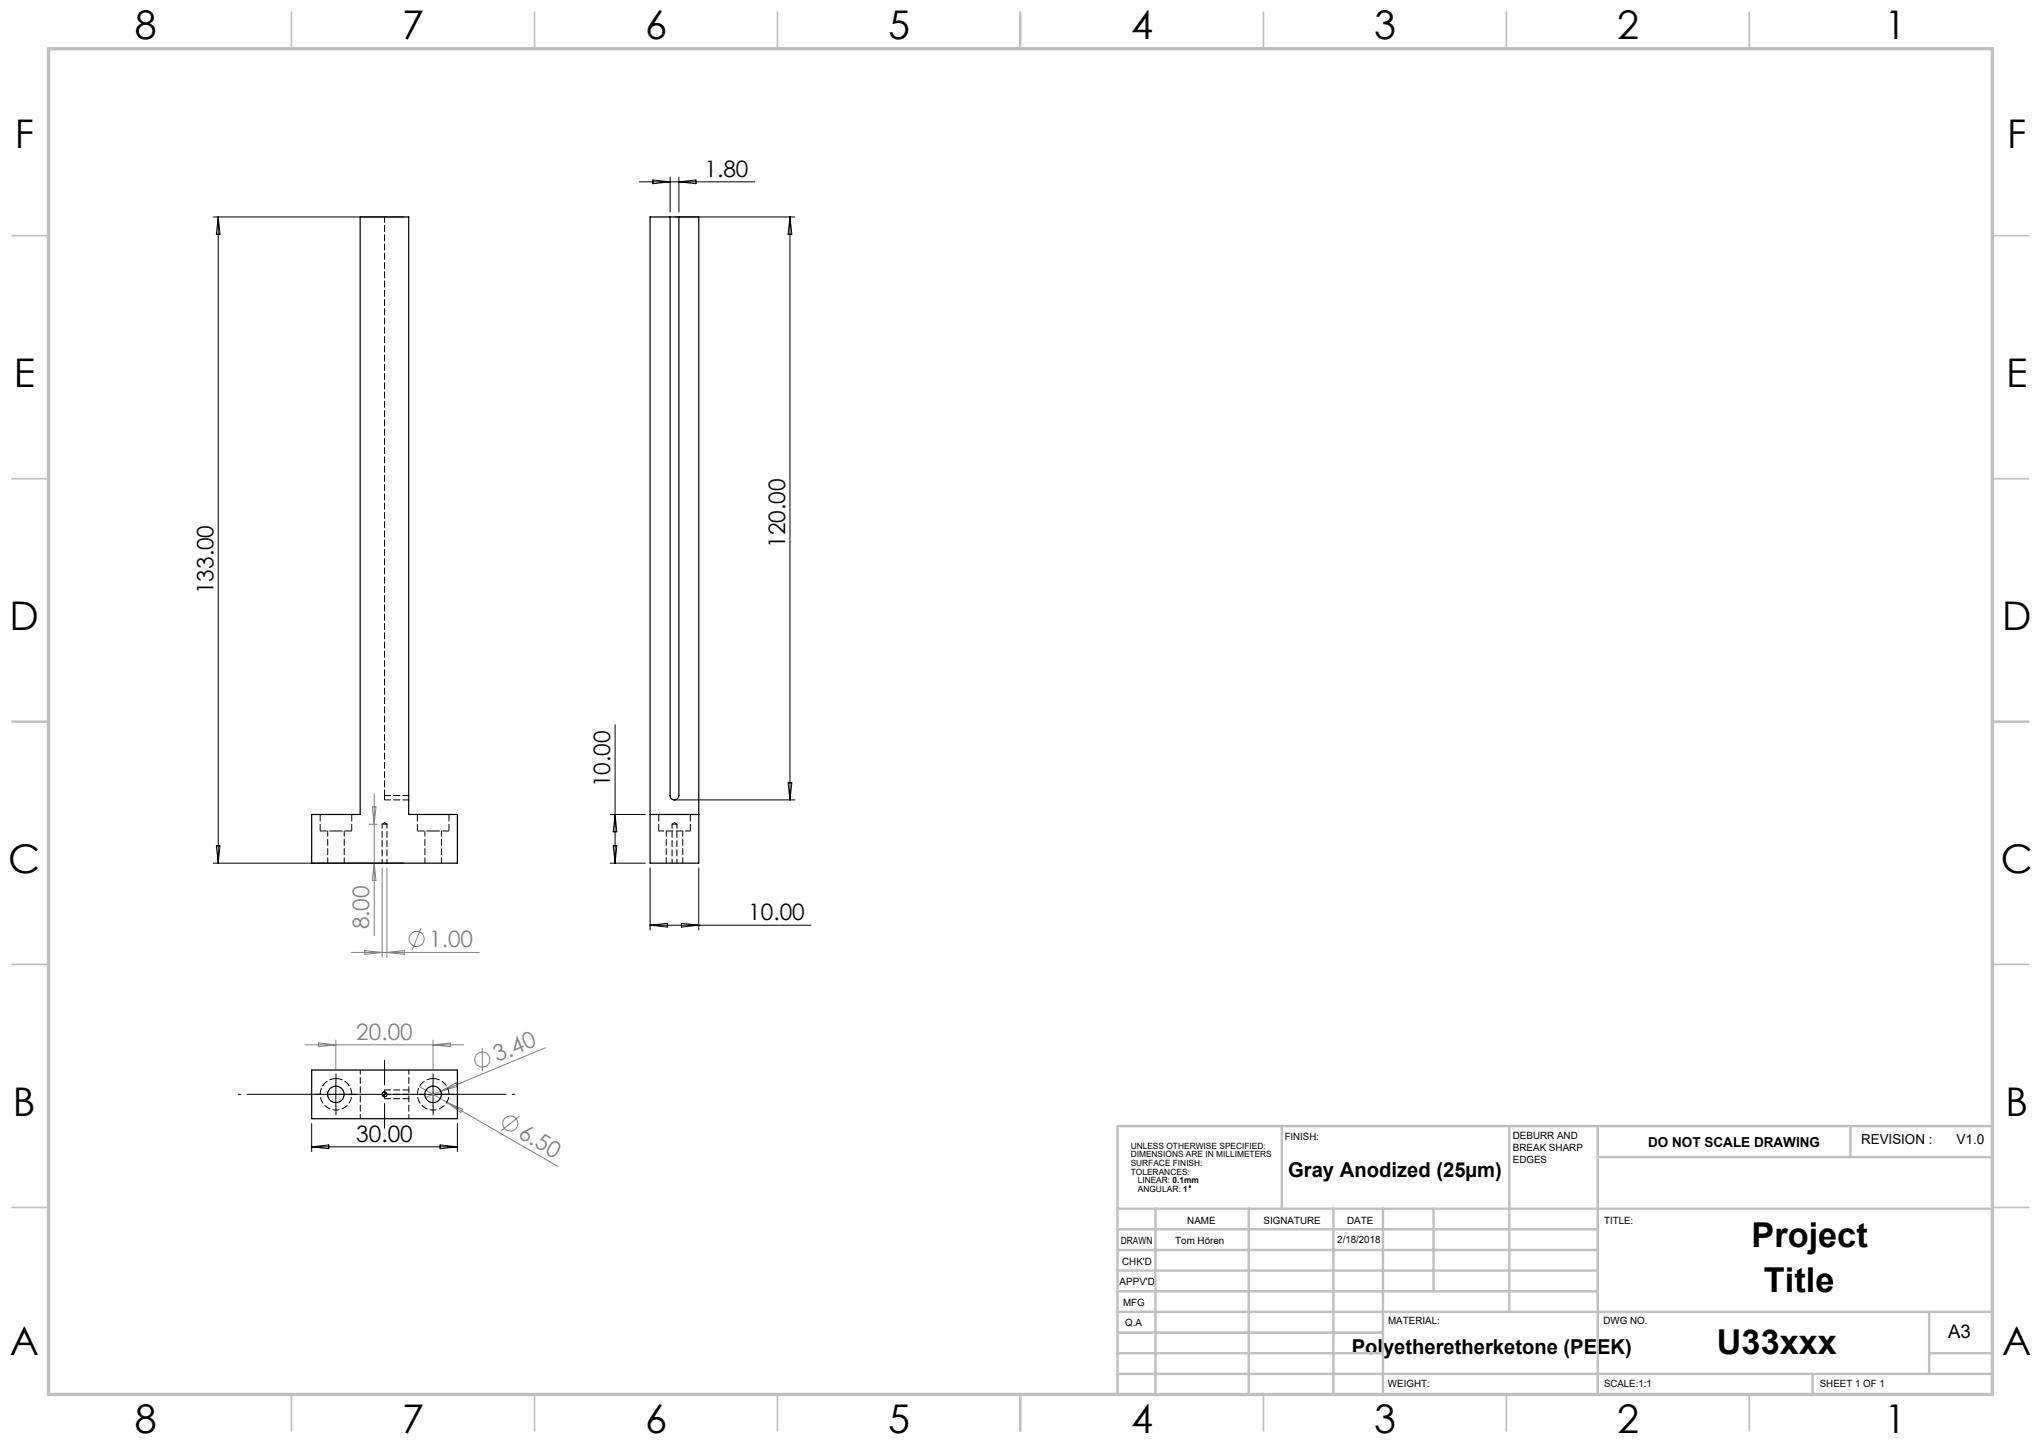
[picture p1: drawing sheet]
<svg xmlns="http://www.w3.org/2000/svg" width="420mm" height="297mm" viewBox="0 0 420 297" stroke-linecap="round" stroke-linejoin="round" font-family="sans-serif">
<g fill="none" stroke="#808080" stroke-width=".21">
<path d="M76 169.6h1.6M76.6 166.1h.8l-.4 3.5zM77 163.3v29.3M77 177.7l.4 3.5h-.8zM78.6 178.6v18.4M79.6 178.6v18.4M72.3 196h26.3M75.1 195.6l3.5 .4-3.5 .4zM79.6 196l3.6-.4v.8zM86.6 191l-1.8 4.5M62.8 215h32.7M65.5 214.7l3.6 .3-3.6 .4z"/>
<path d="M69.1 214.1v6M89.1 214.1v6M89.1 215l3.6-.3v.7zM99.2 215.7l.1 4.8M112.2 215.6l-24.6 10.3M86.3 223.6l5.6 3.3M90.7 224.6l3.1-1.7 .3 .7zM91.9 226.9l22.9 13.2M91.9 226.9l3.3 1.4-.4 .7zM106.9 229.8l-3.7 2.9"/>
<circle cx="85.7" cy="193.2" r="1.54"/>
<circle cx="99.2" cy="218.1" r="1.56"/>
<circle cx="105" cy="231.2" r="1.56"/>
</g>
<g fill="none" stroke="#000" stroke-width=".21">
<path d="M131.6 37.4h23.7M134.3 37l3.6 .4-3.6 .4zM137.9 36.4v7.2M139.7 36.4v7.2M139.7 37.4l3.5-.4v.8zM43.9 44.7h39.2M44.9 44.7v133M44.9 44.7l.4 3.5h-.8zM138.9 44.7h24.6M162.6 44.7l.3 3.5h-.7zM162.6 44.7v119.9M126.6 149.2v28.5"/>
<path d="M43.9 177.7h39.2M44.5 174.1h.8l-.4 3.6zM125.6 177.7h7.2M125.6 167.6h7.2M126.2 174.1h.7l-.3 3.6zM126.6 167.6l.3 3.6h-.7zM133.8 178.6v12.8M138.9 164.6h24.6M143.8 178.6v12.8M162.2 161.1h.7l-.3 3.5zM133.8 190.4h33.1M133.8 190.4l3.5-.4v.8z"/>
<path d="M140.2 190l3.6 .4-3.6 .4zM64.1 231.2v5.8M64.1 236h30M64.1 236l3.6-.3v.7zM66.6 225.2h5M69.1 222.7v5M79.1 224.8l-.4 .2-.1 .2M79.6 225.2v.3l-.5 .2M86.6 225.2h5M89.1 222.7v5M90.6 235.7l3.5 .3-3.5 .4zM94.1 231.2v5.8"/>
<circle cx="244.9" cy="244.2" r=".17"/>
</g>
<path d="M105.9 225.2h-56.9" fill="none" stroke="#000" stroke-width=".21" stroke-dasharray="15.2 1.3 1.3 1.3" stroke-dashoffset="-1.8"/>
<path d="M79.1 218.2v14" fill="none" stroke="#000" stroke-width=".21" stroke-dasharray="15.2 1.3 1.3 1.3" stroke-dashoffset="10.1"/>
<path d="M66.6 225.2h-1.7M69.1 222.7v-1.7M69.1 227.7v1.7M71.6 225.2h1.7M86.6 225.2h-1.7M89.1 222.7v-1.7M89.1 227.7v1.7M91.6 225.2h1.7" fill="none" stroke="#000" stroke-width=".21" stroke-dasharray="15.2 1.3 1.3 1.3"/>
<g fill="none" stroke="#c0c0c0" stroke-width=".35">
<path d="M60 2.5v7.5M110 2.5v7.5M160 2.5v7.5M210 2.5v7.5M260 2.5v7.5M310 2.5v7.5M360 2.5v7.5M2.5 48.5h7.5M410 48.5h7.5M2.5 98.5h7.5M410 98.5h7.5M2.5 148.5h7.5"/>
<path d="M410 148.5h7.5M2.5 198.5h7.5M410 198.5h7.5M2.5 248.5h7.5M410 248.5h7.5M60 287v7.5M110 287v7.5M160 287v7.5M210 287v7.5M260 287v7.5M310 287v7.5M360 287v7.5"/>
</g>
<g fill="none" stroke="#c0c0c0" stroke-width=".5">
<path d="M263.8 231.8v17M310.6 231.8v38.2M328.8 231.8v55.2M328.8 238.2h81.2M380.8 231.8v6.4M410 231.8h-180v55.2M230 248.8h180M230 257.3h98.8M230 253h98.8M237.8 248.8v38.2M257 248.8v38.2M274.4 248.8v38.2"/>
<path d="M284.6 248.8v38.2M295 248.8v17M230 265.8h98.8M230 261.5h98.8M230 278.5h54.6M230 274.3h54.6M230 270h180M397 278.5h13M397 270v12.8M230 282.8h180M373 282.8v4.2"/>
</g>
<path d="M10 10h400v277h-400z" fill="none" stroke="#c0c0c0" stroke-width=".7"/>
<path d="M78.6 225.2l.2 .5h.3v-.5zM79.1 224.8v.4h.5l-.1-.3z" fill="#000"/>
<g fill="none" stroke="#000" stroke-width=".25">
<path d="M74.1 44.7h10v122.9h10v10.1h-30v-10.1h10zM133.8 44.7h10v133h-10zM137.9 44.7v119.1a.9 .9 0 0 0 .9 .8 .9 .9 0 0 0 .9-.8v-119.1M133.8 167.6h10M64.1 220.2h30v10.1h-30z"/>
<circle cx="69.1" cy="225.2" r="1.69"/>
<circle cx="79.1" cy="225.2" r=".5"/>
<circle cx="89.1" cy="225.2" r="1.69"/>
</g>
<g fill="none" stroke="#000" stroke-width=".21" stroke-dasharray="1.3 .6">
<path d="M65.9 171h3.2M69.1 171h3.3M79.1 163.7h5M79.1 169.3l-.5 .3M79.6 169.6l-.5-.3M84.1 164.6h-5M84.1 163.7h-5M85.9 171h3.2M89.1 171h3.3M138.8 169.3l-.5 .3M139.3 169.6l-.5-.3M69.1 222a3.2 3.2 0 0 1 2.9 4.7 3.2 3.2 0 0 1-5.5 .5 3.2 3.2 0 0 1 2.1-5.2h.5"/>
<path d="M79.1 226.1h5M84.1 225.2h-5M84.1 224.3h-5M89.1 222a3.2 3.2 0 0 1 2.9 4.7 3.2 3.2 0 0 1-5.5 .5 3.2 3.2 0 0 1 2.1-5.2h.5"/>
</g>
<path d="M79.1 44.6v119.1" fill="none" stroke="#000" stroke-width=".21" stroke-dasharray="1.3 .6" stroke-dashoffset=".1"/>
<path d="M79.1 163.7v.9M79.6 169.6h-1M139.3 169.6h-1M79.1 225.2v.9M79.1 224.3v.9" fill="none" stroke="#000" stroke-width=".21" stroke-dasharray="1.3 .6" stroke-dashoffset=".5"/>
<path d="M65.9 167.6v3.4M72.4 171v-3.4M85.9 167.6v3.4M92.4 171v-3.4M135.6 167.6v3.4M142.1 171v-3.4" fill="none" stroke="#000" stroke-width=".21" stroke-dasharray="1.3 .6" stroke-dashoffset="-.1"/>
<path d="M67.4 171v6.6M70.8 177.6v-6.6M87.4 171v6.6M90.8 177.6v-6.6M135.6 171h6.5M137.1 171v6.6M140.5 177.6v-6.6" fill="none" stroke="#000" stroke-width=".21" stroke-dasharray="1.3 .6" stroke-dashoffset=".2"/>
<path d="M78.6 169.6v8M79.6 177.6v-8M138.3 169.6v8M139.3 177.6v-8M74.1 220.2v10M84.1 230.2v-10" fill="none" stroke="#000" stroke-width=".21" stroke-dasharray="1.3 .6" stroke-dashoffset=".4"/>
<g font-size="8.1">
<text x="27.8" y="8">8</text>
<text x="82.8" y="8">7</text>
<text x="132.8" y="8">6</text>
<text x="182.8" y="8">5</text>
<text x="232.8" y="8">4</text>
<text x="282.8" y="8">3</text>
<text x="332.8" y="8">2</text>
<text x="387.8" y="8">1</text>
<text x="3" y="30.4">F</text>
<text x="413" y="30.4">F</text>
<text x="2.8" y="79.6">E</text>
<text x="412.8" y="79.6">E</text>
<text x="2" y="129.6">D</text>
<text x="412" y="129.6">D</text>
<text x="1.7" y="179.6">C</text>
<text x="411.7" y="179.6">C</text>
<text x="2.7" y="229.6">B</text>
<text x="412.7" y="229.6">B</text>
<text x="2" y="278.9">A</text>
<text x="412" y="278.9">A</text>
<text x="27.8" y="295">8</text>
<text x="82.8" y="295">7</text>
<text x="132.8" y="295">6</text>
<text x="182.8" y="295">5</text>
<text x="232.8" y="295">4</text>
<text x="282.8" y="295">3</text>
<text x="332.8" y="295">2</text>
<text x="387.8" y="295">1</text>
</g>
<g font-size="7.1">
<text x="360.4" y="256.8">Project</text>
<text x="363" y="266">Title</text>
<text x="353.3" y="278.8">U33xxx</text>
</g>
<g font-size="4.7">
<text x="145" y="36.4">1.80</text>
<text x="161.6" y="112.7" transform="rotate(-90 161.6 112.7)">120.00</text>
<text x="43.9" y="122.3" transform="rotate(-90 43.9 122.3)">133.00</text>
<text x="125.6" y="162.1" transform="rotate(-90 125.6 162.1)">10.00</text>
<text x="154" y="189.4">10.00</text>
<text x="73.3" y="235">30.00</text>
</g>
<g font-size="4.7" fill="#808080">
<text x="76" y="191.3" transform="rotate(-90 76 191.3)">8.00</text>
<text x="88.3" y="194.9">1.00</text>
<text x="73.3" y="214">20.00</text>
<text x="102.3" y="218.7" transform="rotate(-23 102.3 218.7)">3.40</text>
<text x="106.4" y="234" transform="rotate(30 106.4 234)">6.50</text>
</g>
<g font-size="4.2">
<text x="265.1" y="242.2">Gray Anodized (25µm)</text>
<text x="278.2" y="278.7">Polyetheretherketone (PEEK)</text>
</g>
<text font-size="3.9" x="400.9" y="275.5">A3</text>
<g font-size="2.8">
<text x="339.2" y="236.1">DO NOT SCALE DRAWING</text>
<text x="383" y="235.6">REVISION :</text>
<text x="402.6" y="235.4">V1.0</text>
</g>
<g font-size="2.1">
<text x="264.4" y="234.6">FINISH:</text>
<text x="311.3" y="234.5">DEBURR AND</text>
<text x="311.3" y="237">BREAK SHARP</text>
<text x="311.3" y="239.5">EDGES</text>
<text x="244.3" y="252">NAME</text>
<text x="260" y="251.9">SIGNATURE</text>
<text x="277.2" y="251.9">DATE</text>
<text x="330.1" y="251.9">TITLE:</text>
<text x="230.6" y="256.1">DRAWN</text>
<text x="241.8" y="256.1">Tom Hören</text>
<text x="275.2" y="255.9">2/18/2018</text>
<text x="230.9" y="260.3">CHK'D</text>
<text x="230.4" y="264.4">APPV'D</text>
<text x="231.1" y="268.8">MFG</text>
<text x="231.5" y="273">Q.A</text>
<text x="285.6" y="272.5">MATERIAL:</text>
<text x="330" y="272.5">DWG NO.</text>
<text x="285.6" y="285.5">WEIGHT:</text>
<text x="330.1" y="285.6">SCALE:1:1</text>
<text x="374.5" y="285.6">SHEET 1 OF 1</text>
</g>
<g font-size="1.8">
<text x="232.7" y="236.5">UNLESS OTHERWISE SPECIFIED:</text>
<text x="232.7" y="238.2">DIMENSIONS ARE IN MILLIMETERS</text>
<text x="232.7" y="240">SURFACE FINISH:</text>
<text x="232.7" y="241.8">TOLERANCES:</text>
<text x="234.1" y="243.5">LINEAR: 0.1mm</text>
<text x="234.1" y="245.3">ANGULAR: 1</text>
</g>
</svg>
